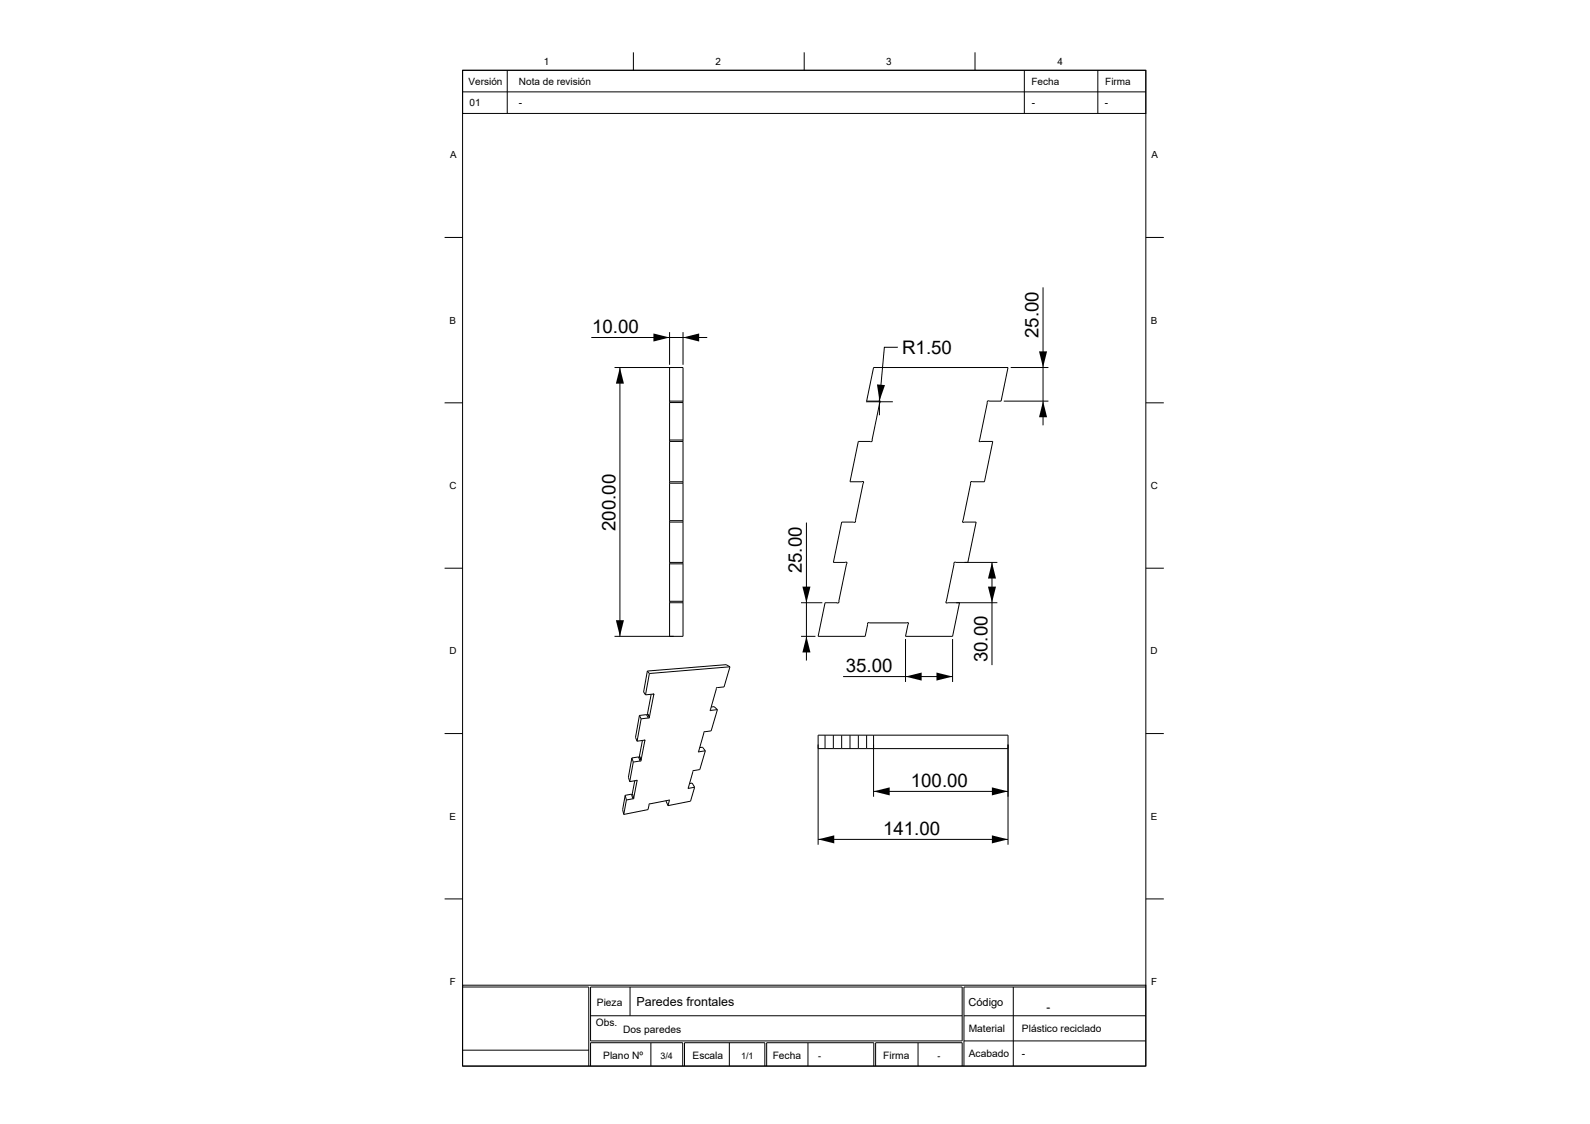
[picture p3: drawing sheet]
<svg xmlns="http://www.w3.org/2000/svg" width="420mm" height="297mm" viewBox="0 0 420 297" stroke-linecap="round" stroke-linejoin="round" font-family="sans-serif">
<g fill="none" stroke="#000" stroke-width=".26">
<path d="M122.2 18.6h180.5v263.1h-180.5zM122.2 18.6h180.5v11.4h-180.5zM134 18.6v11.4M167.3 13.8v4.8M212.4 13.8v4.8M257.5 13.8v4.8M270.6 18.6v11.4M290 18.6v11.4M122.2 24.3h180.5M117.4 62.7h4.8M275.5 75.9v36.5M302.7 62.7h4.7"/>
<path d="M156.2 89.2h30.6M162.3 97.1h18.1v8.9M163.7 97.1v71M176.9 87.8v8.6M176.9 97.1v8.9M180.4 87.8v8.6M237.2 91.8h-3.6l-1.3 14.1M267 97.1h9.9M117.4 106.4h4.8M176.9 106h3.5M176.9 106.4h3.5M176.9 116.3h3.5"/>
<path d="M176.9 116.6h3.5M176.9 106v.4M176.9 106.4v61.7M180.4 106v.4M180.4 106.4v20.9M228.7 106.2h7.2M232.3 102.6v7.1M265.1 106h11.8M302.7 106.4h4.7M176.9 127.7h3.5M176.9 138h3.5M176.9 127.3h3.5"/>
<path d="M176.9 137.6h3.5M180.4 127.3v.4M180.4 127.7v40.4h-18.1M213 138.1v36.4M117.4 150.1h4.8M176.9 159.3h3.5M176.9 148.6h3.5M176.9 149h3.5M176.9 158.9h3.5M211.6 159.3h5.6M255.7 148.6l2.1-10.6h-3.4l-.1-.2 2.1-10.4 .2-.2 3.4 .1 2.2-10.7-3.4 .1-.1-.3 2.1-10.3 .2-.2 3.4 .1 1.9-8.9h-35.5l-1.9 8.9 3.5-.1 .1 .3-2.1 10.3-.3 .2-3.4-.1-2.2 10.7 3.5-.1 .1 .4-2.1 10.2-.2 .2h-3.5l-2.2 10.6 3.5-.1 .1 .2-2.1 10.4-.2 .2h-3.5l-1.8 8.8h12.4l.7-3.4 .2-.2h10.4l.2 .2-.8 3.4h12.4l1.9-8.8M262 148.6v27.1"/>
<path d="M263.5 148.6h-11.4l-2.2 10.5 .1 .2h13.5M302.7 150.1h4.7M171 177.3l-1 5.5 .5 .8M171 177.3l.5 .7M171.5 178l-1 5.6M192.8 176.2l-1.5 5.3-1.8 .2M192.8 176.2l-21.3 1.8M192.8 176.2l-1-.6-20.8 1.7M211.6 168.1h3.8M222.7 178.8h28.9M239.2 168.9v11.3M251.6 168.9v11.3"/>
<path d="M117.4 193.8h4.8M168.9 189l.5 .9M168.9 189l-1 5.9 .4 .9M168.9 199.8l-.2 .2M168.9 199.8l.5 1.1M169.4 189.9l-1.1 5.9M169.7 195.7l-.8 4.1M170.2 195.5l.1 .3M170.3 195.8l-1 5.1M170.3 195.8v-.3l-2 .3M170.8 188.8l-1.9 .2M170.8 188.8l.5 .9"/>
<path d="M171 188.6l.6 .9M171 188.6l-.2 .2M171.3 189.7l-1.9 .2M171.6 189.5l-.3 .2M172 183.5l-1 5.1M172.5 183.4l-2 .2M172.5 183.4h.2v.2M172.5 183.4l.2 .2M172.7 183.6l-1.2 5.9M184.6 198.5l.1 .1M184.8 197.5l.8-.1 .7 1M186.3 198.4l-1.4 4.9-1.9 .4-1.2 4.6"/>
<path d="M186.3 198.4l-1.6 .2M187.6 187.6l.2 .1M187.9 186.8l.7-.1 .9 .8M189.5 181.7h.1M189.5 181.7l-.3 .1-1.6 5.8 .2 .1M189.5 187.5l-1.7 .2M189.5 187.5l-1.6 5.6-2 .4-1.4 5.1h.2M216.1 197.8h50.2M217.9 194.3v3.5M220.1 194.3v3.5M222.3 194.3v3.5M224.5 194.3v3.5"/>
<path d="M226.7 194.3v3.5M228.9 194.3v3.5M230.8 194.3v16.2M302.7 193.8h4.7M165.1 210.2l-.6 3.7 .3 1.3M165.1 210.2l.4 1.2M165.5 211.4l-.7 3.8M166.8 209.8l-1.7 .4M166.8 209.8l.4 1.3M166.9 200.3l.4 1.1M166.9 200.3l-.9 5.1 .3 1.1M167.1 209.7l-.3 .1"/>
<path d="M167.2 211.1l-1.7 .3M167.3 201.4l-1 5.1M167.7 206.3l-.7 3.3 .4 1.3-.2 .2M168.2 206.2l.1 .2M168.3 206.4l-.1-.2-1.9 .3M168.3 206.4l-.9 4.5M168.7 200l.4 1.1M168.7 200l-1.8 .3M169.1 201.1l-1.8 .3M169.4 200.9l-.3 .2M171.4 212.5l-.2 1.4-6.4 1.3M176 211.6l.5 1.3"/>
<path d="M176.7 211.4l.1 .2M176.8 211.6v-.2l-5.2 1-.2 .2M176.8 211.6l-.3 1.3M181.8 208.1l.2 .2M182 208.3h-.2M182.1 207l.7-.1 .7 1.1M183.5 208l-1.1 3.7-5.9 1.2M183.5 208l-1.5 .3M230.8 209.1h35.5M117.4 237.5h4.8M216.1 223.2v-28.9h50.2v28.9M216.1 221.8h50.2"/>
<path d="M302.7 237.5h4.7M122.2 260.3h180.5v21.4h-180.5zM122.2 260.8h33.3v20.9M122.2 277.5h33.3M156 260.8h98.2v14.3h-98.2zM156 268.4h98.2M166.4 260.8v7.6M171.9 275.5v6.2M192.7 275.5v6.2M213.4 275.5v6.2M242.5 275.5v6.2M254.6 275.1h48.1"/>
<path d="M254.6 268.4h48.1M267.7 260.8v20.9M302.7 260.8h-48.1v20.9M156 281.7v-6.2h24.3v6.2M180.8 281.7v-6.2h21.2v6.2M202.5 281.7v-6.2h28.3v6.2M231.3 281.7v-6.2h22.9v6.2"/>
</g>
<g fill="#000">
<path d="M163.7 97.1l1.1 4.3h-2.1zM172.6 88.1l4.3 1.1-4.3 1zM180.4 89.2l4.3-1.1v2.1zM274.5 92.8h2.1l-1.1 4.3zM231.6 101.6l2.2 .2-1.5 4.1zM275.5 106l1.1 4.3h-2.1zM212 155h2.1l-1.1 4.3zM261 155h2.1l-1.1 4.3zM262 148.6l1.1 4.3h-2.1zM162.7 163.9h2.1l-1.1 4.2zM213 168.1l1.1 4.3h-2.1zM239.2 178.8l4.3-1.1v2.1z"/>
<path d="M247.4 177.7l4.2 1.1-4.2 1zM230.8 209.1l4.2-1.1v2.2zM262 208l4.3 1.1-4.3 1.1zM216.1 221.8l4.3-1.1v2.2zM262 220.7l4.3 1.1-4.3 1.1z"/>
</g>
<g font-size="4.9">
<text x="156.4" y="88">10.00</text>
<text x="274.3" y="89.4" transform="rotate(-90 274.3 89.4)">25.00</text>
<text x="238.3" y="93.5">R1.50</text>
<text x="162.6" y="140.4" transform="rotate(-90 162.6 140.4)">200.00</text>
<text x="211.8" y="151.5" transform="rotate(-90 211.8 151.5)">25.00</text>
<text x="223.4" y="177.6">35.00</text>
<text x="260.9" y="175" transform="rotate(-90 260.9 175)">30.00</text>
<text x="240.6" y="207.9">100.00</text>
<text x="233.3" y="220.6">141.00</text>
</g>
<text font-size="3.3" x="168.1" y="266">Paredes frontales</text>
<text font-size="3" x="276.5" y="267.3">-</text>
<text font-size="2.9" x="255.8" y="265.9">Código</text>
<g font-size="2.7">
<text x="157.7" y="265.9">Pieza</text>
<text x="157.4" y="271">Obs.</text>
<text x="164.6" y="272.8">Dos paredes</text>
<text x="255.9" y="272.7">Material</text>
<text x="270" y="272.8">Plástico reciclado</text>
<text x="159.3" y="279.9">Plano Nº</text>
<text x="183" y="279.9">Escala</text>
<text x="204.1" y="279.9">Fecha</text>
<text x="233.3" y="279.8">Firma</text>
<text x="255.9" y="279.3">Acabado</text>
<text x="270" y="279.3">-</text>
</g>
<g font-size="2.6">
<text x="143.6" y="17.2">1</text>
<text x="189" y="17.2">2</text>
<text x="234.1" y="17.2">3</text>
<text x="279.3" y="17.2">4</text>
<text x="123.8" y="22.4">Versión</text>
<text x="137.1" y="22.4">Nota de revisión</text>
<text x="272.5" y="22.4">Fecha</text>
<text x="292" y="22.4">Firma</text>
<text x="124" y="28">01</text>
<text x="137" y="28">-</text>
<text x="272.5" y="28">-</text>
<text x="291.9" y="28">-</text>
<text x="118.9" y="41.8">A</text>
<text x="304.2" y="41.8">A</text>
<text x="118.8" y="85.5">B</text>
<text x="304" y="85.5">B</text>
<text x="118.8" y="129.2">C</text>
<text x="304" y="129.2">C</text>
<text x="118.7" y="172.9">D</text>
<text x="303.9" y="172.9">D</text>
<text x="118.8" y="216.6">E</text>
<text x="304" y="216.6">E</text>
<text x="118.9" y="260.3">F</text>
<text x="304.1" y="260.3">F</text>
</g>
<g font-size="2.4">
<text x="174.5" y="279.9">3/4</text>
<text x="195.8" y="279.9">1/1</text>
<text x="216.1" y="279.9">-</text>
<text x="247.6" y="279.8">-</text>
</g>
</svg>
